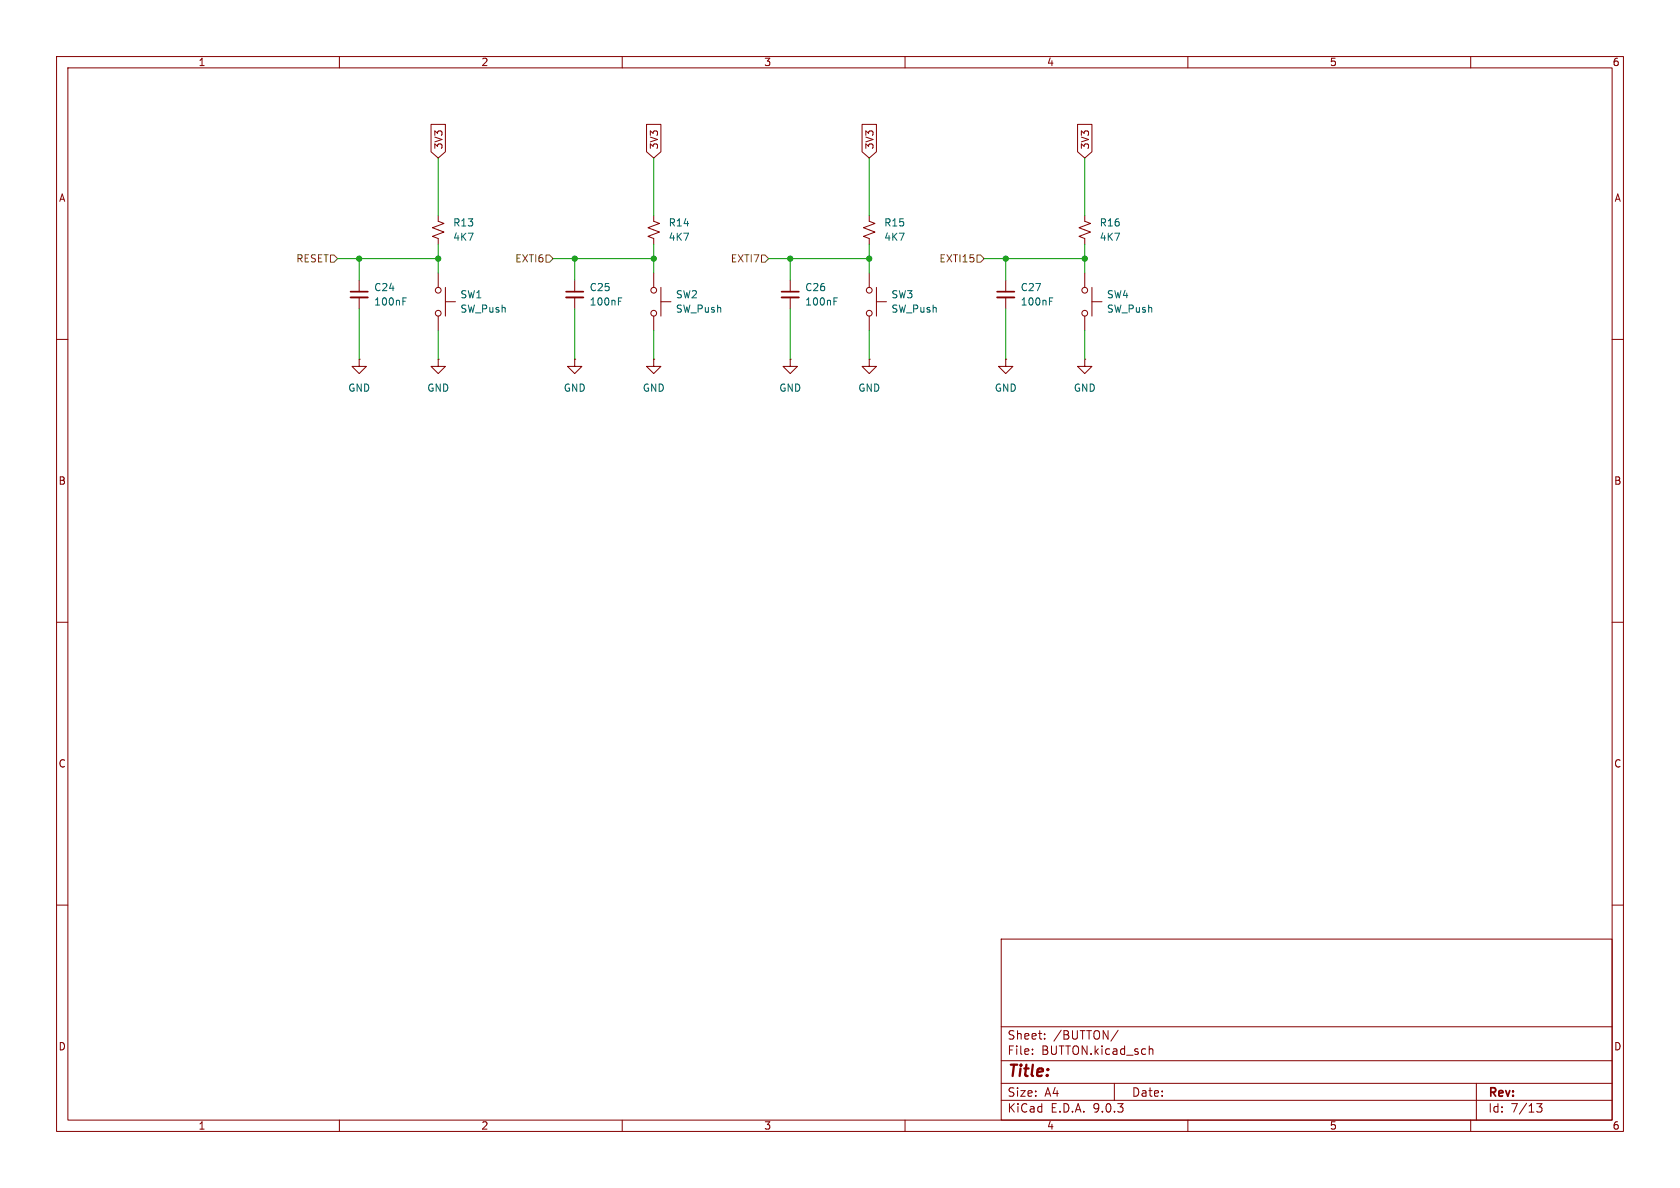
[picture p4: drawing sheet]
<svg xmlns="http://www.w3.org/2000/svg" width="297mm" height="210mm" viewBox="0 0 297 210" stroke-linecap="round" stroke-linejoin="round" font-family="sans-serif">
<g fill="none" stroke="#840000" stroke-width=".18">
<path d="M10 10h277v190h-277zM12 12h273v186h-273zM60 10v2M110 10v2M160 10v2M210 10v2M260 10v2M76.2 22h2.5v4.8l-1.2 1.1-1.3-1.1zM77.5 38.1v1l1 .4-2 .8 2 .7-2 .8 1 .4v1M114.3 22h2.5v4.8l-1.2 1.1-1.3-1.1zM115.6 38.1v1l1 .4-2 .8 2 .7-2 .8 1 .4v1M152.4 22h2.5v4.8l-1.2 1.1-1.3-1.1z"/>
<path d="M153.7 38.1v1l1 .4-2 .8 2 .7-2 .8 1 .4v1M190.5 22h2.5v4.8l-1.2 1.1-1.3-1.1zM191.8 38.1v1l1 .4-2 .8 2 .7-2 .8 1 .4v1M63.5 49.5v2.1M63.5 52.6v2M77.5 48.3v2.5M77.5 55.9v2.5M78.7 53.3h1.8M78.7 50.8v5.1M101.6 49.5v2.1M101.6 52.6v2M115.6 48.3v2.5"/>
<path d="M115.6 55.9v2.5M116.8 53.3h1.8M116.8 50.8v5.1M139.7 49.5v2.1M139.7 52.6v2M153.7 48.3v2.5M153.7 55.9v2.5M154.9 53.3h1.8M154.9 50.8v5.1M177.8 49.5v2.1M177.8 52.6v2M191.8 48.3v2.5"/>
<path d="M191.8 55.9v2.5M193 53.3h1.8M193 50.8v5.1M10 60h2M63.5 63.5v1.3h1.3l-1.3 1.2-1.3-1.2h1.3M63.5 63.5h.1M77.5 63.5v1.3h1.2l-1.2 1.2-1.3-1.2h1.3M77.5 63.5h.1M101.6 63.5v1.3h1.3l-1.3 1.2-1.3-1.2h1.3M101.6 63.5h.1M115.6 63.5v1.3h1.2l-1.2 1.2-1.3-1.2h1.3M115.6 63.5h.1"/>
<path d="M139.7 63.5v1.3h1.3l-1.3 1.2-1.3-1.2h1.3M139.7 63.5h.1M153.7 63.5v1.3h1.2l-1.2 1.2-1.3-1.2h1.3M153.7 63.5h.1M177.8 63.5v1.3h1.3l-1.3 1.2-1.3-1.2h1.3M177.8 63.5h.1M191.8 63.5v1.3h1.2l-1.2 1.2-1.3-1.2h1.3M191.8 63.5h.1M285 60h2M10 110h2M285 110h2M10 160h2"/>
<path d="M177 166h108v32h-108zM285 160h2M60 198v2M110 198v2M160 198v2M177 194.5h108M177 191.5h108M177 187.5h108M177 181.5h108M182.5 186.3v.1M182.5 185.5v.1M184.7 183.6v.1"/>
<path d="M184.7 182.8v.1M197 191.5v3M197.7 182.1l-1.3 2M203.2 184.9v1.5M203.2 185.5l.2-.1 .3 .1 .1 .9M210 198v2M260 198v2M261 191.5v6.5M271.7 195.1h.9l-.5 .6 .4 .1v.7l-.2 .1-.6-.1"/>
<circle cx="77.5" cy="55.4" r=".51"/>
<circle cx="77.5" cy="51.3" r=".51"/>
<circle cx="115.6" cy="55.4" r=".51"/>
<circle cx="115.6" cy="51.3" r=".51"/>
<circle cx="153.7" cy="55.4" r=".51"/>
<circle cx="153.7" cy="51.3" r=".51"/>
<circle cx="191.8" cy="51.3" r=".51"/>
<circle cx="191.8" cy="55.4" r=".51"/>
</g>
<path d="M62 51.6h3M100.1 51.6h3M138.2 51.6h3M176.3 51.6h3" fill="none" stroke="#840000" stroke-width=".3"/>
<path d="M62 52.6h3M100.1 52.6h3M138.2 52.6h3M176.3 52.6h3" fill="none" stroke="#840000" stroke-width=".33"/>
<path d="M71.2 53.3h.5M71.2 52.7h.6M109.3 53.3h.5M109.3 52.7h.6M147.4 53.3h.5M147.4 52.7h.6M185.5 53.3h.5M185.5 52.7h.6" fill="none" stroke="#006464" stroke-width=".18"/>
<path d="M58.4 45.1h.7l.6 .6-.6 .7h-.7zM96.5 45.1h.7l.6 .6-.6 .7h-.7zM134.6 45.1h.7l.6 .6-.6 .7h-.7zM172.7 45.1h.7l.6 .6-.6 .7h-.7z" fill="none" stroke="#725600" stroke-width=".18"/>
<g fill="none" stroke="#009600" stroke-width=".18">
<path d="M77.5 27.9v10.2M115.6 27.9v10.2M153.7 27.9v10.2M191.8 27.9v10.2M59.7 45.7h17.8M63.5 45.7v3.8M63.5 54.6v8.9M77.5 43.2v5.1M77.5 58.4v5.1M97.8 45.7h17.8M101.6 45.7v3.8M101.6 54.6v8.9"/>
<path d="M115.6 43.2v5.1M115.6 58.4v5.1M135.9 45.7h17.8M139.7 45.7v3.8M139.7 54.6v8.9M153.7 43.2v5.1M153.7 58.4v5.1M174 45.7h17.8M177.8 45.7v3.8M177.8 54.6v8.9M191.8 43.2v5.1M191.8 58.4v5.1"/>
</g>
<g fill="#009600" stroke="#009600" stroke-width=".18">
<circle cx="177.8" cy="45.7" r=".46"/>
<circle cx="191.8" cy="45.7" r=".46"/>
<circle cx="153.7" cy="45.7" r=".46"/>
<circle cx="139.7" cy="45.7" r=".46"/>
<circle cx="77.5" cy="45.7" r=".46"/>
<circle cx="115.6" cy="45.7" r=".46"/>
<circle cx="101.6" cy="45.7" r=".46"/>
<circle cx="63.5" cy="45.7" r=".46"/>
</g>
<text font-size="2.8" fill="#840000" x="178" y="190.9">Title:</text>
<g font-size="2.1" fill="#840000">
<text x="178" y="184">Sheet:</text>
<text x="186.2" y="184">/BUTTON/</text>
<text x="178" y="186.7">File:</text>
<text x="184.1" y="186.7">BUTTON.kicad_sch</text>
<text x="178" y="196.9">KiCad</text>
<text x="178" y="194.1">Size:</text>
<text x="184.7" y="194.1">A4</text>
<text x="185.7" y="196.9">E.D.A.</text>
<text x="193.3" y="196.9">9.0.3</text>
<text x="200" y="194.1">Date:</text>
<text x="263" y="194.3">Rev:</text>
<text x="263" y="196.9">Id:</text>
<text x="267.1" y="196.9">7/13</text>
</g>
<g font-size="1.8" fill="#840000">
<text x="35" y="11.9">1</text>
<text x="85" y="11.9">2</text>
<text x="135" y="11.9">3</text>
<text x="185" y="11.9">4</text>
<text x="235" y="11.9">5</text>
<text x="285" y="11.9">6</text>
<text x="78.4" y="26.5" transform="rotate(-90 78.4 26.5)">3V3</text>
<text x="116.5" y="26.5" transform="rotate(-90 116.5 26.5)">3V3</text>
<text x="154.6" y="26.5" transform="rotate(-90 154.6 26.5)">3V3</text>
<text x="192.7" y="26.5" transform="rotate(-90 192.7 26.5)">3V3</text>
<text x="10.3" y="35.9">A</text>
<text x="285.3" y="35.9">A</text>
<text x="10.3" y="85.9">B</text>
<text x="285.3" y="85.9">B</text>
<text x="10.3" y="135.9">C</text>
<text x="285.3" y="135.9">C</text>
<text x="10.3" y="185.9">D</text>
<text x="285.3" y="185.9">D</text>
<text x="35" y="199.9">1</text>
<text x="85" y="199.9">2</text>
<text x="135" y="199.9">3</text>
<text x="185" y="199.9">4</text>
<text x="235" y="199.9">5</text>
<text x="285" y="199.9">6</text>
</g>
<g font-size="1.8" fill="#006464">
<text x="80" y="40.2">R13</text>
<text x="118.1" y="40.2">R14</text>
<text x="156.2" y="40.2">R15</text>
<text x="194.3" y="40.2">R16</text>
<text x="80" y="42.8">4K7</text>
<text x="118.1" y="42.8">4K7</text>
<text x="156.2" y="42.8">4K7</text>
<text x="194.3" y="42.8">4K7</text>
<text x="66" y="51.7">C24</text>
<text x="81.3" y="52.9">SW1</text>
<text x="104.1" y="51.7">C25</text>
<text x="119.4" y="52.9">SW2</text>
<text x="142.2" y="51.7">C26</text>
<text x="157.5" y="52.9">SW3</text>
<text x="180.3" y="51.7">C27</text>
<text x="195.6" y="52.9">SW4</text>
<text x="66" y="54.2">100nF</text>
<text x="81.3" y="55.5">SW_Push</text>
<text x="104.1" y="54.2">100nF</text>
<text x="119.4" y="55.5">SW_Push</text>
<text x="142.2" y="54.2">100nF</text>
<text x="157.5" y="55.5">SW_Push</text>
<text x="180.3" y="54.2">100nF</text>
<text x="195.6" y="55.5">SW_Push</text>
<text x="61.5" y="69.4">GND</text>
<text x="75.4" y="69.4">GND</text>
<text x="99.6" y="69.4">GND</text>
<text x="113.5" y="69.4">GND</text>
<text x="137.7" y="69.4">GND</text>
<text x="151.6" y="69.4">GND</text>
<text x="175.8" y="69.4">GND</text>
<text x="189.7" y="69.4">GND</text>
</g>
<g font-size="1.8" fill="#725600">
<text x="52.3" y="46.6">RESET</text>
<text x="91" y="46.6">EXTI6</text>
<text x="129.1" y="46.6">EXTI7</text>
<text x="166" y="46.6">EXTI15</text>
</g>
</svg>
